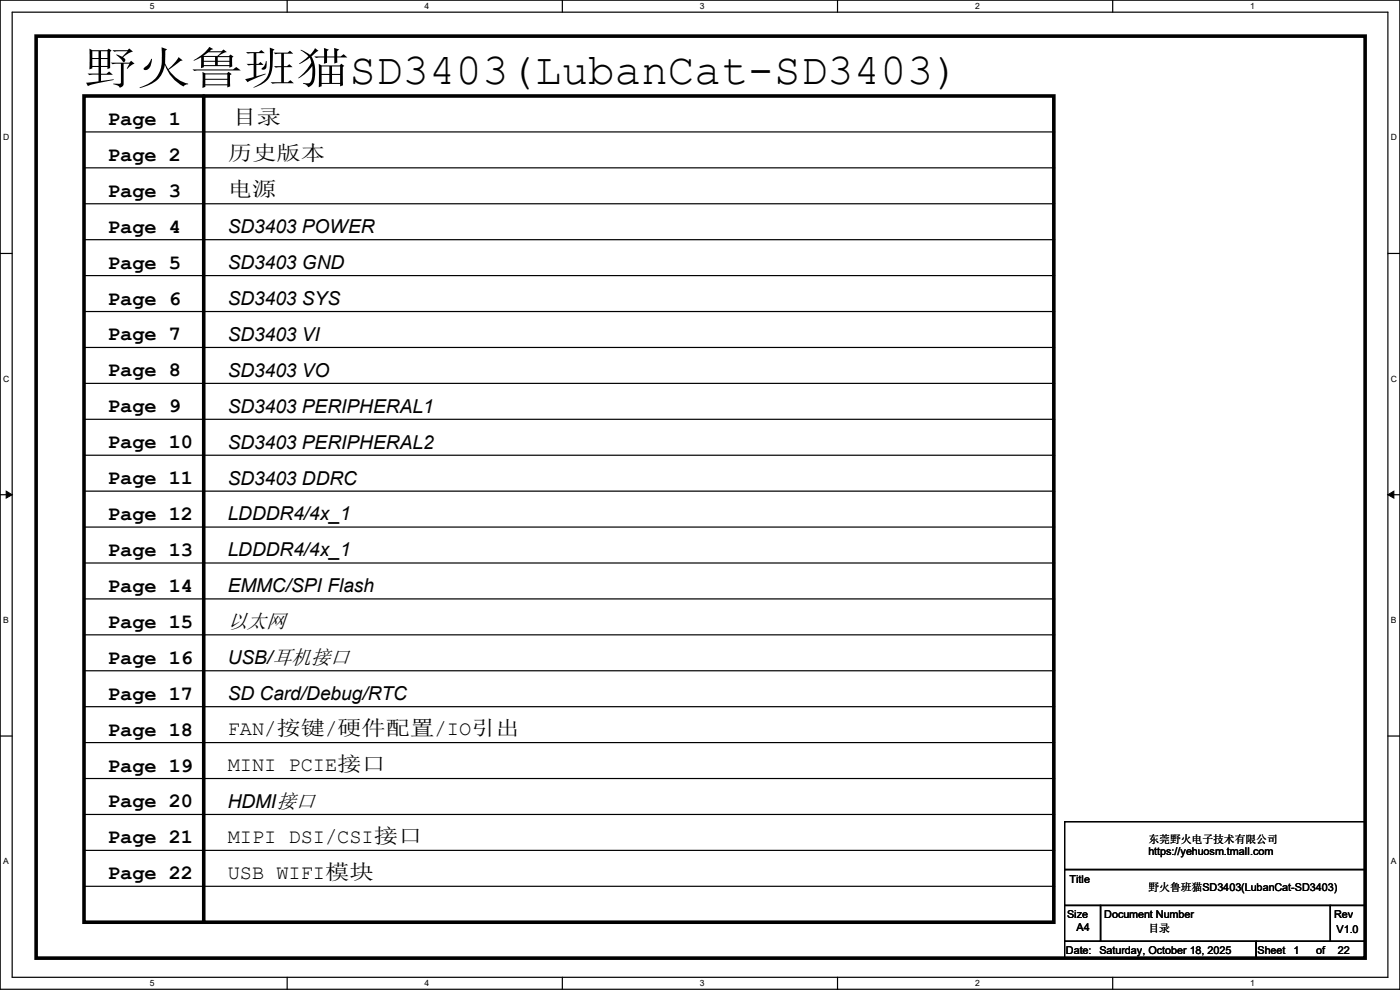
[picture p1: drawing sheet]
<svg xmlns="http://www.w3.org/2000/svg" width="297mm" height="210mm" viewBox="0 0 297 210" stroke-linecap="round" stroke-linejoin="round" font-family="sans-serif">
<path d="M0 0h297v209.8h-297zM2.6 2.6h291.8v204.7h-291.8z" fill="none" stroke="#000" stroke-width=".25"/>
<g fill="#fff">
<path d="M31.7 .3h1v2h-1z"/>
<path d="M31.7 207.6h1v2h-1z"/>
</g>
<path d="M60.9 0v2.6M60.9 207.3v2.5" fill="none" stroke="#000" stroke-width=".25"/>
<g fill="#fff">
<path d="M90.1 .3h1v2h-1z"/>
<path d="M90.1 207.6h1v2h-1z"/>
</g>
<path d="M119.3 0v2.6M119.3 207.3v2.5" fill="none" stroke="#000" stroke-width=".25"/>
<g fill="#fff">
<path d="M148.5 .3h.9v2h-.9z"/>
<path d="M148.5 207.6h.9v2h-.9z"/>
</g>
<path d="M177.7 0v2.6M177.7 207.3v2.5" fill="none" stroke="#000" stroke-width=".25"/>
<g fill="#fff">
<path d="M206.8 .3h1v2h-1z"/>
<path d="M206.8 207.6h1v2h-1z"/>
</g>
<path d="M236.1 0v2.6M236.1 207.3v2.5" fill="none" stroke="#000" stroke-width=".25"/>
<g fill="#fff">
<path d="M265.2 .3h1v2h-1z"/>
<path d="M265.2 207.6h1v2h-1z"/>
<path d="M.7 28.2h1.2v1.9h-1.2z"/>
<path d="M295.1 28.2h1.2v1.9h-1.2z"/>
<path d="M.7 79.3h1.2v2h-1.2z"/>
<path d="M295.1 79.3h1.2v2h-1.2z"/>
</g>
<path d="M0 53.8h2.6M294.4 53.8h2.6" fill="none" stroke="#000" stroke-width=".25"/>
<g fill="#fff">
<path d="M.7 130.5h1.2v2h-1.2z"/>
<path d="M295.1 130.5h1.1v2h-1.1z"/>
</g>
<path d="M0 104.9h2.6M294.4 104.9h2.6" fill="none" stroke="#000" stroke-width=".25"/>
<path d="M1.3 104.2l1.3 .7-1.3 .8zM294.4 104.9l1.3-.7v1.5z" fill="#000" stroke="#000" stroke-width=".21"/>
<g fill="#fff">
<path d="M.7 181.7h1.2v2h-1.2z"/>
<path d="M295.1 181.7h1.1v2h-1.1z"/>
</g>
<g fill="none" stroke="#000" stroke-width=".25">
<path d="M17.8 28h205.8M17.8 35.6h205.8M223.6 28h.1M223.6 35.6h.1M17.8 43.2h205.8M17.8 50.8h205.8M17.8 58.5h205.8M223.6 43.2h.1M223.6 50.8h.1M223.6 58.5h.1M17.8 66.1h205.8M17.8 73.7h205.8"/>
<path d="M223.6 66.1h.1M223.6 73.7h.1M17.8 81.3h205.8M17.8 88.9h205.8M17.8 96.6h205.8M223.6 81.3h.1M223.6 88.9h.1M223.6 96.6h.1M17.8 104.2h205.8M17.8 111.8h205.8M17.8 119.4h205.8M223.6 104.2h.1"/>
<path d="M223.6 111.8h.1M223.6 119.4h.1M17.8 127h205.8M17.8 134.7h205.8M223.6 127h.1M223.6 134.7h.1M0 156.1h2.6M17.8 142.3h205.8M17.8 157.5h205.8M17.8 149.9h205.8M223.6 142.3h.1M223.6 157.5h.1"/>
<path d="M223.6 149.9h.1M294.4 156.1h2.6M17.8 165.1h205.8M17.8 172.8h205.8M223.6 165.1h.1M223.6 172.8h.1M225.8 174.3h63.8v10.1h-63.8zM17.8 180.4h205.8M17.8 188h205.8M223.6 180.4h.1M223.6 188h.1M225.8 184.4h63.8v7.7h-63.8z"/>
<path d="M225.8 192.1h7.7v7.6h-7.7zM225.8 199.7h40.7v3.5h-40.7zM233.5 192.1h48.7v7.6h-48.7zM266.5 199.7h23.1v3.5h-23.1zM282.2 192.1h7.4v7.6h-7.4z"/>
</g>
<path d="M7.7 7.7h281.9v195.5h-281.9zM17.8 20.4h205.8v175.2h-205.8zM43.2 20.4v175.2" fill="none" stroke="#000" stroke-width=".76"/>
<circle cx="43.2" cy="195.6" r=".38" fill="#000"/>
<text font-size="9.4" x="17.8" y="17.7">野火鲁班猫SD3403(LubanCat-SD3403)</text>
<g font-size="4.3">
<text x="22.9" y="26.5">Page 1</text>
<text x="49.3" y="26.3">目录</text>
<text x="22.9" y="34.1">Page 2</text>
<text x="48.3" y="34">历史版本</text>
<text x="22.9" y="41.7">Page 3</text>
<text x="48.3" y="41.6">电源</text>
<text x="22.9" y="49.4">Page 4</text>
<text x="22.9" y="57">Page 5</text>
<text x="22.9" y="64.6">Page 6</text>
<text x="22.9" y="72.2">Page 7</text>
<text x="22.9" y="79.8">Page 8</text>
<text x="22.9" y="87.5">Page 9</text>
<text x="22.9" y="95.1">Page 10</text>
<text x="22.9" y="102.7">Page 11</text>
<text x="22.9" y="110.3">Page 12</text>
<text x="22.9" y="117.9">Page 13</text>
<text x="22.9" y="125.6">Page 14</text>
<text x="22.9" y="133.2">Page 15</text>
<text x="48.3" y="133.3">以太网</text>
<text x="22.9" y="140.8">Page 16</text>
<text x="22.9" y="148.4">Page 17</text>
<text x="48.3" y="155.9">FAN/按键/硬件配置/IO引出</text>
<text x="22.9" y="156">Page 18</text>
<text x="22.9" y="163.7">Page 19</text>
<text x="48.3" y="163.5">MINI PCIE接口</text>
<text x="22.9" y="171.3">Page 20</text>
<text x="22.9" y="178.9">Page 21</text>
<text x="48.3" y="178.7">MIPI DSI/CSI接口</text>
<text x="22.9" y="186.5">Page 22</text>
<text x="48.3" y="186.4">USB WIFI模块</text>
</g>
<g font-size="4.1">
<text x="48.3" y="49.4">SD3403 POWER</text>
<text x="48.3" y="57.1">SD3403 GND</text>
<text x="48.3" y="64.7">SD3403 SYS</text>
<text x="48.3" y="72.3">SD3403 VI</text>
<text x="48.3" y="79.9">SD3403 VO</text>
<text x="48.3" y="87.5">SD3403 PERIPHERAL1</text>
<text x="48.3" y="95.2">SD3403 PERIPHERAL2</text>
<text x="48.3" y="102.8">SD3403 DDRC</text>
<text x="48.3" y="110.4">LDDDR4/4x_1</text>
<text x="48.3" y="118">LDDDR4/4x_1</text>
<text x="48.3" y="125.6">EMMC/SPI Flash</text>
<text x="48.3" y="140.9">USB/耳机接口</text>
<text x="48.3" y="148.5">SD Card/Debug/RTC</text>
<text x="48.3" y="171.4">HDMI接口</text>
</g>
<g font-size="2.3">
<text x="243.6" y="178.9">东莞野火电子技术有限公司</text>
<text x="243.6" y="181.4">https://yehuosm.tmall.com</text>
<text x="226.9" y="187.3">Title</text>
<text x="243.6" y="189.1">野火鲁班猫SD3403(LubanCat-SD3403)</text>
<text x="226.4" y="194.6">Size</text>
<text x="228.4" y="197.4">A4</text>
<text x="234.2" y="194.6">Document Number</text>
<text x="243.6" y="197.7">目录</text>
<text x="283" y="194.6">Rev</text>
<text x="283.5" y="198">V1.0</text>
<text x="226.1" y="202.3">Date:</text>
<text x="233.2" y="202.3">Saturday, October 18, 2025</text>
<text x="266.8" y="202.3">Sheet</text>
<text x="274.4" y="202.3">1</text>
<text x="279.2" y="202.3">of</text>
<text x="283.8" y="202.3">22</text>
</g>
<g font-size="1.8">
<text x="31.8" y="1.9">5</text>
<text x="90.1" y="1.9">4</text>
<text x="148.5" y="1.9">3</text>
<text x="206.8" y="1.9">2</text>
<text x="265.2" y="1.9">1</text>
<text x=".7" y="29.8">D</text>
<text x="295.1" y="29.8">D</text>
<text x=".7" y="80.9">C</text>
<text x="295.1" y="80.9">C</text>
<text x=".7" y="132.1">B</text>
<text x="295.1" y="132.1">B</text>
<text x=".7" y="183.3">A</text>
<text x="295.1" y="183.3">A</text>
<text x="31.8" y="209.2">5</text>
<text x="90.1" y="209.2">4</text>
<text x="148.5" y="209.2">3</text>
<text x="206.8" y="209.2">2</text>
<text x="265.2" y="209.2">1</text>
</g>
</svg>
